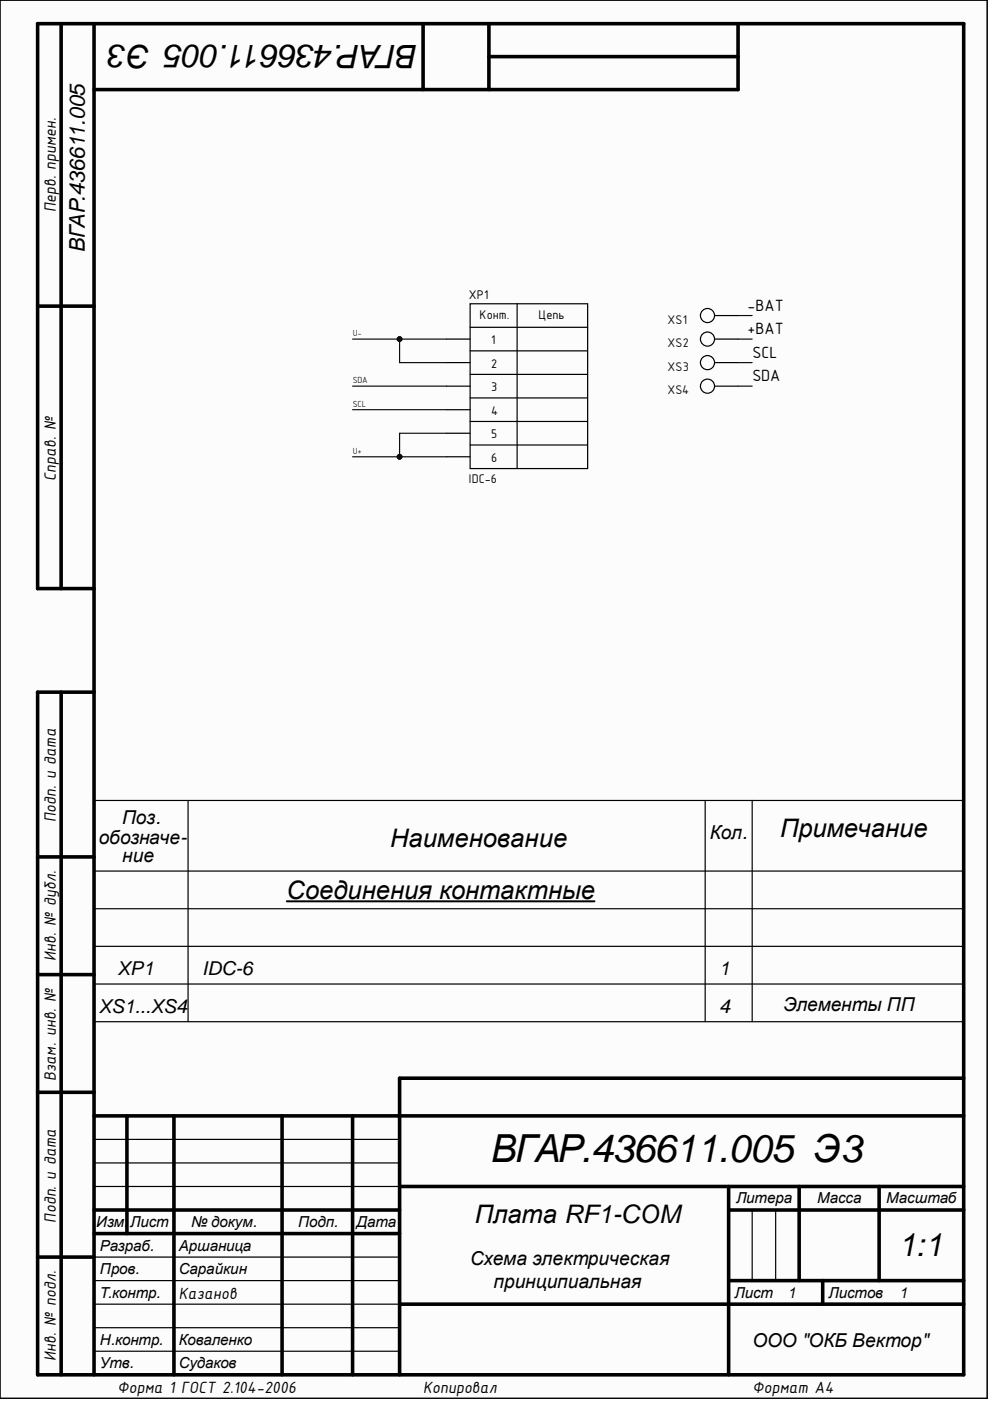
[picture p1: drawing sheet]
<svg xmlns="http://www.w3.org/2000/svg" width="210mm" height="297mm" viewBox="0 0 210 297" stroke-linecap="round" stroke-linejoin="round" font-family="sans-serif">
<path d="M0 0h209.3v296.5h-209.3z" fill-rule="evenodd" fill="#fcfcfc"/>
<path d="M0 0h209.3v296.5h-209.3z" fill="none" stroke="#000" stroke-width=".21"/>
<path d="M0 0h209.3v296.5h-209.3z" fill-rule="evenodd" fill="#fcfcfc"/>
<path d="M0 0h209.3v296.5h-209.3z" fill="none" stroke="#000" stroke-width=".21"/>
<g fill="none" stroke="#000" stroke-width=".76">
<path d="M13 5v119.8M19.9 5v286.5M89.7 5v14M103.7 5v14M103.7 12h52.8M156.5 5v14h-136.6M8 64.9h11.9M19.9 124.8h-11.9v-119.8h196.3v286.5h-196.3v-144.7h11.9M13 146.8v144.7M8 181.7h11.9M8 206.6h11.9M8 231.6h11.9"/>
<path d="M19.9 236.6h184.4M26.9 236.6v24.9M36.9 236.6v54.9M59.8 236.6v54.9M74.8 236.6v54.9M204.3 228.6h-119.6v62.9M19.9 256.5h64.8M84.7 251.6h119.6M154.5 251.6v39.9M154.5 256.5h49.8M169.4 251.6v19.9M186.4 251.6v19.9"/>
<path d="M8 266.5h11.9M19.9 261.5h64.8M84.7 276.5h119.6M154.5 271.5h49.8M174.4 271.5v5"/>
</g>
<g fill="none" stroke="#000" stroke-width=".25">
<path d="M0 0h209.3v296.5h-209.3zM94.7 71.9h5M94.7 76.9h5M99.7 64.4h24.9v34.9h-24.9zM99.7 69.4h24.9M99.7 74.4h24.9M99.7 79.4h24.9M109.6 64.4v34.9M151.5 71.9h5M151.5 76.9h5M151.5 66.9h5M94.7 81.9h5"/>
<path d="M94.7 86.9h5M94.7 91.9h5M94.7 96.8h5M99.7 84.4h24.9M99.7 89.4h24.9M99.7 94.3h24.9M151.5 81.9h5M19.9 169.7h184.4M39.9 169.7v46.9M149.5 169.7v46.9M159.5 169.7v46.9M19.9 184.7h184.4"/>
<path d="M19.9 192.7h184.4M19.9 200.6h184.4M19.9 208.6h184.4M19.9 216.6h184.4M19.9 251.6h64.8M19.9 246.6h64.8M19.9 241.6h64.8M159.5 256.5v15M164.5 256.5v15M19.9 266.5h64.8M19.9 276.5h64.8M19.9 271.5h64.8"/>
<path d="M19.9 281.5h64.8M19.9 286.5h64.8"/>
<circle cx="150" cy="66.9" r="1.5"/>
<circle cx="150" cy="71.9" r="1.5"/>
<circle cx="150" cy="76.9" r="1.5"/>
<circle cx="150" cy="81.9" r="1.5"/>
</g>
<path d="M60.8 191.1h65.2" fill="none" stroke="#000" stroke-width=".42"/>
<path d="M94.7 91.9h-10v4.9h10" fill="none" stroke="#0e0e0e" stroke-width=".25"/>
<circle cx="84.7" cy="96.8" r=".51" fill="#0e0e0e"/>
<circle cx="84.7" cy="96.8" r=".51" fill="none" stroke="#0e0e0e" stroke-width=".21"/>
<path d="M74.8 96.8h9.9" fill="none" stroke="#0e0e0e" stroke-width=".25"/>
<circle cx="84.7" cy="96.8" r=".51" fill="#0e0e0e"/>
<circle cx="84.7" cy="96.8" r=".51" fill="none" stroke="#0e0e0e" stroke-width=".21"/>
<path d="M74.8 71.9h9.9M74.8 86.9h19.9M74.8 81.9h19.9" fill="none" stroke="#0e0e0e" stroke-width=".25"/>
<circle cx="84.7" cy="71.9" r=".51" fill="#0e0e0e"/>
<circle cx="84.7" cy="71.9" r=".51" fill="none" stroke="#0e0e0e" stroke-width=".21"/>
<path d="M94.7 71.9h-10v5h10" fill="none" stroke="#0e0e0e" stroke-width=".25"/>
<circle cx="84.7" cy="71.9" r=".51" fill="#0e0e0e"/>
<circle cx="84.7" cy="71.9" r=".51" fill="none" stroke="#0e0e0e" stroke-width=".21"/>
<path d="M156.5 66.9h3M156.5 71.9h3M156.5 76.9h3M156.5 81.9h3" fill="none" stroke="#0e0e0e" stroke-width=".25"/>
<text font-size="8.2" x="104.1" y="246.4">ВГАР.436611.005 Э3</text>
<g font-size="6.8">
<text x="88.5" y="9.6" transform="rotate(-180 88.5 9.6)">ВГАР.436611.005 Э3</text>
<text x="190.4" y="266.4">1:1</text>
</g>
<g font-size="5.4">
<text x="82.7" y="179.5">Наименование</text>
<text x="165.4" y="177.5">Примечание</text>
<text x="60.8" y="190.5">Соединения контактные</text>
<text x="100.7" y="259.4">Плата RF1-COM</text>
</g>
<text font-size="4.6" x="18" y="53.4" transform="rotate(-90 18 53.4)">ВГАР.436611.005</text>
<g font-size="4.1">
<text x="20.9" y="178.8">обозначе-</text>
<text x="25.9" y="174.8">Поз.</text>
<text x="150.5" y="177.8">Кол.</text>
<text x="25.9" y="182.8">ние</text>
<text x="24.9" y="206.7">XP1</text>
<text x="42.9" y="206.7">IDC-6</text>
<text x="152.5" y="206.7">1</text>
<text x="20.9" y="214.8">XS1...XS4</text>
<text x="152.5" y="214.8">4</text>
<text x="166.1" y="214.4">Элементы ПП</text>
<text x="99.7" y="268.2">Схема электрическая</text>
<text x="104.7" y="273.2">принципиальная</text>
<text x="159.5" y="285.6">ООО &quot;ОКБ Вектор&quot;</text>
</g>
<g font-size="3.8">
<text x="11.8" y="45" transform="rotate(-90 11.8 45)">Перв. примен.</text>
<text x="11.8" y="102" transform="rotate(-90 11.8 102)">Справ. №</text>
<text x="11.8" y="174.4" transform="rotate(-90 11.8 174.4)">Подп. и дата</text>
<text x="11.8" y="203.7" transform="rotate(-90 11.8 203.7)">Инв. № дубл.</text>
<text x="11.8" y="229.2" transform="rotate(-90 11.8 229.2)">Взам. инв. №</text>
<text x="11.8" y="259.2" transform="rotate(-90 11.8 259.2)">Подп. и дата</text>
<text x="37.9" y="275.4">Казанов</text>
<text x="11.8" y="288.5" transform="rotate(-90 11.8 288.5)">Инв. № подл.</text>
<text x="24.9" y="295.3">Форма 1 ГОСТ 2.104-2006</text>
<text x="89.7" y="295.3">Копировал</text>
<text x="159.5" y="295.3">Формат А4</text>
</g>
<g font-size="3.7">
<text x="158.5" y="65.9">-BAT</text>
<text x="158.5" y="70.9">+BAT</text>
<text x="159.5" y="75.9">SCL</text>
<text x="159.5" y="80.9">SDA</text>
</g>
<g font-size="3.2">
<text x="156.1" y="255.2">Литера</text>
<text x="173.3" y="255.2">Масса</text>
<text x="187.9" y="255.2">Масштаб</text>
<text x="20.4" y="260.1">Изм.</text>
<text x="27.6" y="260.1">Лист</text>
<text x="40.5" y="260.1">№ докум.</text>
<text x="63.2" y="260.1">Подп.</text>
<text x="75.6" y="260.1">Дата</text>
<text x="21.2" y="265.1">Разраб.</text>
<text x="37.9" y="265.1">Аршаница</text>
<text x="21.2" y="270.1">Пров.</text>
<text x="21.2" y="275.1">Т.контр.</text>
<text x="37.9" y="270.1">Сарайкин</text>
<text x="155.7" y="275.1">Лист</text>
<text x="166.9" y="275.1">1</text>
<text x="175.6" y="275.1">Листов</text>
<text x="190.7" y="275.1">1</text>
<text x="21.2" y="285.1">Н.контр.</text>
<text x="37.9" y="285.1">Коваленко</text>
<text x="21.2" y="290.1">Утв.</text>
<text x="37.9" y="290.1">Судаков</text>
</g>
<g font-size="2.9">
<text x="99.4" y="63.4">XP1</text>
<text x="101.7" y="67.6">Конт.</text>
<text x="114.2" y="67.6">Цепь</text>
<text x="104.1" y="72.9">1</text>
<text x="104.1" y="77.9">2</text>
<text x="104.1" y="82.9">3</text>
<text x="104.1" y="87.9">4</text>
<text x="104.1" y="92.9">5</text>
<text x="104.1" y="97.9">6</text>
<text x="99.4" y="102.4">IDC-6</text>
</g>
<g font-size="2.9" fill="#0e0e0e">
<text x="141.5" y="68.6">XS1</text>
<text x="141.5" y="73.6">XS2</text>
<text x="141.5" y="78.6">XS3</text>
<text x="141.5" y="83.6">XS4</text>
</g>
<g font-size="2" fill="#262626">
<text x="74.8" y="71.3">U-</text>
<text x="74.8" y="81.3">SDA</text>
<text x="74.8" y="86.3">SCL</text>
<text x="74.8" y="96.3">U+</text>
</g>
</svg>
